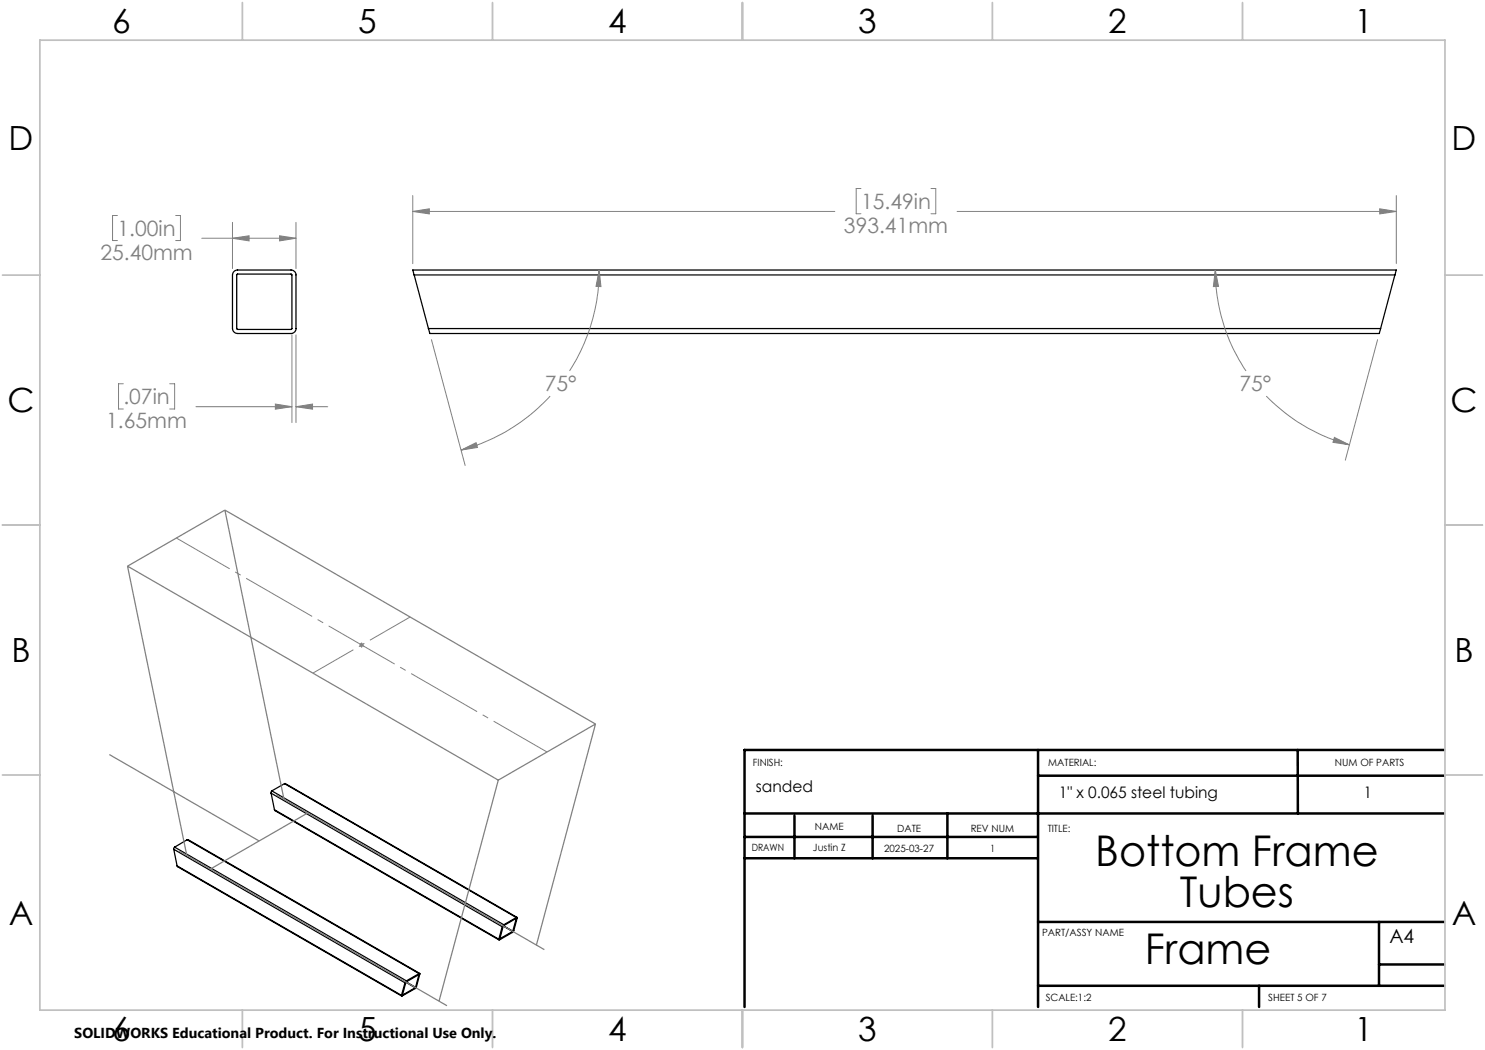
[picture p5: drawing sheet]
<svg xmlns="http://www.w3.org/2000/svg" width="297mm" height="210mm" viewBox="0 0 297 210" stroke-linecap="round" stroke-linejoin="round" font-family="sans-serif">
<g fill="none" stroke="#000" stroke-width=".25">
<path d="M46.7 54.4l.6-.4h10.9a1.02 1.02 0 0 1 1 1v10.7a.95 .95 0 0 1-1 1h-10.7a1.02 1.02 0 0 1-1-1v-10.7zM47.4 54.9h10.9v11h-10.8l-.2-.1zM82.8 55l-.3-1h196.8l-.3 1M82.8 55l2.9 10.7M82.8 55h196.2M279 55l-2.9 10.7M85.7 65.7l.3 1h189.9l.2-1M85.7 65.7h190.4M54.2 158.6l46.2 26.7M54.2 158.6l.7 3.4M54.4 158.2l-.2 .4M54.4 158.2l46.4 26.8"/>
<path d="M56.9 156.7l46.5 26.8M56.9 156.7l-2.5 1.5M56.9 156.7l46.4 26.8M34.7 169.9l46.3 26.7M34.7 169.9l.7 3.3M34.9 169.4l-.2 .5M34.9 169.4l46.4 26.8M35.4 173.2l44.9 26M35.4 173.2l44.9 25.9M37.4 167.9h.2l46.4 26.8M37.4 167.9l-2.5 1.5M37.4 167.9l46.4 26.8"/>
<path d="M54.9 162l44.9 26M54.9 162l44.9 25.8M80.5 199h.1M81 196.6l-.7 2.5M81.2 196.5l-.7 2.5M81.2 196.5l1.8 1M81.2 196.4v.1M81.2 196.4l1.9 1.1M81.3 196.2l-.3 .4M83 197.5l-2.5 1.5M83.1 197.5h-.1M83.7 194.9h.1"/>
<path d="M83.7 194.9l-2.5 1.5M83.8 194.9l-.7 2.6M83.8 194.7l.2 .1-.9 2.8-2.7 1.6-.1-.1M83.8 194.7l-2.5 1.5M100 187.7h.1M100.4 185.3l-.6 2.5M100.6 185.2l-.6 2.5M100.6 185.2l1.9 1.1M100.7 185.2h-.1M100.7 185.2l1.9 1M100.8 185l-.4 .3M102.5 186.3l-2.5 1.4"/>
<path d="M102.6 186.2l-.1 .1M103.2 183.7h.1M103.2 183.7l-2.5 1.5M103.3 183.5h.1v.1l-.7 2.7-2.8 1.7h-.1v-.2M103.3 183.5l-2.5 1.5M103.3 183.7l-.7 2.5"/>
</g>
<g fill="none" stroke="#808080" stroke-width=".2">
<path d="M82.5 39.1v13.6M172.2 37.7h-1v5h1M186.2 37.7h.9v5h-.9M279.3 39.1v13.6M23.5 43.1h-1v5h1M35.1 43.1h1v5h-1M40.4 47.7h18.8M46.5 47.7l3.3-.5v1zM46.5 44.5v9.2M55.9 47.2l3.3 .5-3.3 .5zM59.2 44.5v9.2M82.5 42.3l3.4-.5v1z"/>
<path d="M82.5 42.3h84.5M119.8 54l.4 3.3h-1zM119.8 54a37.4 37.4 0 0 1-5.9 20.2M191.4 42.3h87.9M243.1 54l.6 3.3h-1zM243.1 54a36.3 36.3 0 0 0 6.1 20.2M275.9 41.8l3.4 .5-3.4 .5zM24.7 76.8h-1v5h1M33.9 76.8h1v5h-1M58.4 67v17.5M59.2 67v17.5M86.3 67.9l6.7 25.2"/>
<path d="M110 79.2a37.4 37.4 0 0 1-17.8 10.8M253.3 79.2a36.2 36.2 0 0 0 16.6 9.8M275.5 67.9l-6.4 24.1M39.2 81.3h19.2M55.1 80.8l3.3 .5-3.3 .5zM59.2 81.3l3.3-.5v1zM59.2 81.3h6.3M92.2 90l3-1.5 .3 1zM266.9 87.5l3 1.5-3.3-.5zM71.8 129h1M72 128.6l.7 .8M72.3 128.5v1"/>
<path d="M72.7 128.6l-.7 .8"/>
</g>
<path d="M109.4 150.4l-74.1-42.8" fill="none" stroke="#808080" stroke-width=".2" stroke-dasharray="15.2 1.3 1.3 1.3" stroke-dashoffset="2.9" stroke-linecap="butt"/>
<path d="M62.6 134.6l19.5-11.2" fill="none" stroke="#808080" stroke-width=".2" stroke-dasharray="15.2 1.3 1.3 1.3" stroke-dashoffset="5.9" stroke-linecap="butt"/>
<path d="M25.5 113.2l11.9 57.9M25.5 113.2l74.2 42.8M45 102l-19.5 11.2M45 102l74.1 42.8M45 102l11.8 57.9M21.9 150.9l29.9 17.3M55.2 159l53.7 30.9M99.7 156l-11.9 44.2M119.1 144.8l-19.4 11.2M119.1 144.8l-11.8 44.2M35.8 170.2l53.6 30.9M61.6 162.6l-19.5 11.2" fill="none" stroke="#808080" stroke-width=".25"/>
<g fill="none" stroke="#000" stroke-width=".5">
<path d="M207.6 150v51.4M207.6 155.1h81.2M259.5 150l.1 12.7M288.8 150h-139.9v51.4M148.9 162.7h139.9M148.9 171.7h58.6M148.9 167.4h58.7M158.9 163.2v8.5M174.5 163.2v8.5M189.5 162.7v9M207.6 197.2h81.2M207.6 184.4h81.2"/>
<path d="M251.8 197.2v4.2M275.8 184.4v12.8M275.8 192.9h13"/>
</g>
<g fill="none" stroke="#c0c0c0" stroke-width=".35">
<path d="M8 8h281v194h-281zM48.5 .5v7.5M98.5 .5v7.5M148.5 .5v7.5M198.5 .5v7.5M248.5 .5v7.5M.5 55h7.5M289 55h7.5M.5 105h7.5M289 105h7.5M.5 155h7.5M289 155h7.5"/>
<path d="M48.5 202v7.5M98.5 202v7.5M148.5 202v7.5M198.5 202v7.5M248.5 202v7.5"/>
</g>
<g fill="#808080">
<path d="M55.1 80.8l3.3 .5-3.3 .5zM59.2 81.3l3.3-.5v1zM46.5 47.7l3.3-.5v1zM55.9 47.2l3.3 .5-3.3 .5z"/>
<path d="M243.1 54l.6 3.3h-1zM266.9 87.5l3 1.5-3.3-.5zM82.5 42.3l3.4-.5v1zM275.9 41.8l3.4 .5-3.4 .5zM92.2 90l3-1.5 .3 1zM119.8 54l.4 3.3h-1z"/>
</g>
<g font-size="8.5">
<text x="219.1" y="173.3">Bottom Frame</text>
<text x="236" y="181.4">Tubes</text>
<text x="229" y="192.7">Frame</text>
</g>
<g font-size="6.7">
<text x="22.4" y="6.6">6</text>
<text x="71.7" y="6.6">5</text>
<text x="121.7" y="6.6">4</text>
<text x="171.7" y="6.6">3</text>
<text x="221.7" y="6.6">2</text>
<text x="270.9" y="6.6">1</text>
<text x="1.7" y="29.9">D</text>
<text x="290.3" y="29.9">D</text>
<text x="1.5" y="82.4">C</text>
<text x="290.1" y="82.4">C</text>
<text x="2.3" y="132.4">B</text>
<text x="290.9" y="132.4">B</text>
<text x="1.7" y="184.9">A</text>
<text x="290.3" y="184.9">A</text>
<text x="22.4" y="208.2">6</text>
<text x="71.7" y="208.2">5</text>
<text x="121.7" y="208.2">4</text>
<text x="171.7" y="208.2">3</text>
<text x="221.7" y="208.2">2</text>
<text x="270.9" y="208.2">1</text>
</g>
<g font-size="4.2" fill="#808080">
<text x="172.2" y="41.8">15.49in</text>
<text x="23.5" y="47.2">1.00in</text>
<text x="168.8" y="46.6">393.41mm</text>
<text x="20.1" y="51.9">25.40mm</text>
<text x="24.7" y="80.9">.07in</text>
<text x="109" y="78.3">75°</text>
<text x="247.9" y="78.3">75°</text>
<text x="21.2" y="85.6">1.65mm</text>
</g>
<text font-size="3.9" x="277.9" y="188.5">A4</text>
<g font-size="3.2">
<text x="151.2" y="158.5">sanded</text>
<text x="211.8" y="159.6">1&quot; x 0.065 steel tubing</text>
<text x="272.7" y="159.6">1</text>
</g>
<text font-size="2.9" x="14.9" y="207.6">SOLIDWORKS Educational Product. For Instructional Use Only.</text>
<g font-size="2">
<text x="150.6" y="153.2">FINISH:</text>
<text x="209.7" y="153.2">MATERIAL:</text>
<text x="267" y="153.2">NUM OF PARTS</text>
<text x="163" y="166.1">NAME</text>
<text x="179.4" y="166.3">DATE</text>
<text x="194.1" y="166.3">REV NUM</text>
<text x="209.5" y="166.3">TITLE:</text>
<text x="150.3" y="170.1">DRAWN</text>
<text x="162.6" y="170.1">Justin Z</text>
<text x="176.8" y="170.4">2025-03-27</text>
<text x="198" y="170.4">1</text>
<text x="208.4" y="187.1">PART/ASSY NAME</text>
<text x="209.2" y="200.3">SCALE:1:2</text>
<text x="253.7" y="200.3">SHEET 5 OF 7</text>
</g>
</svg>
